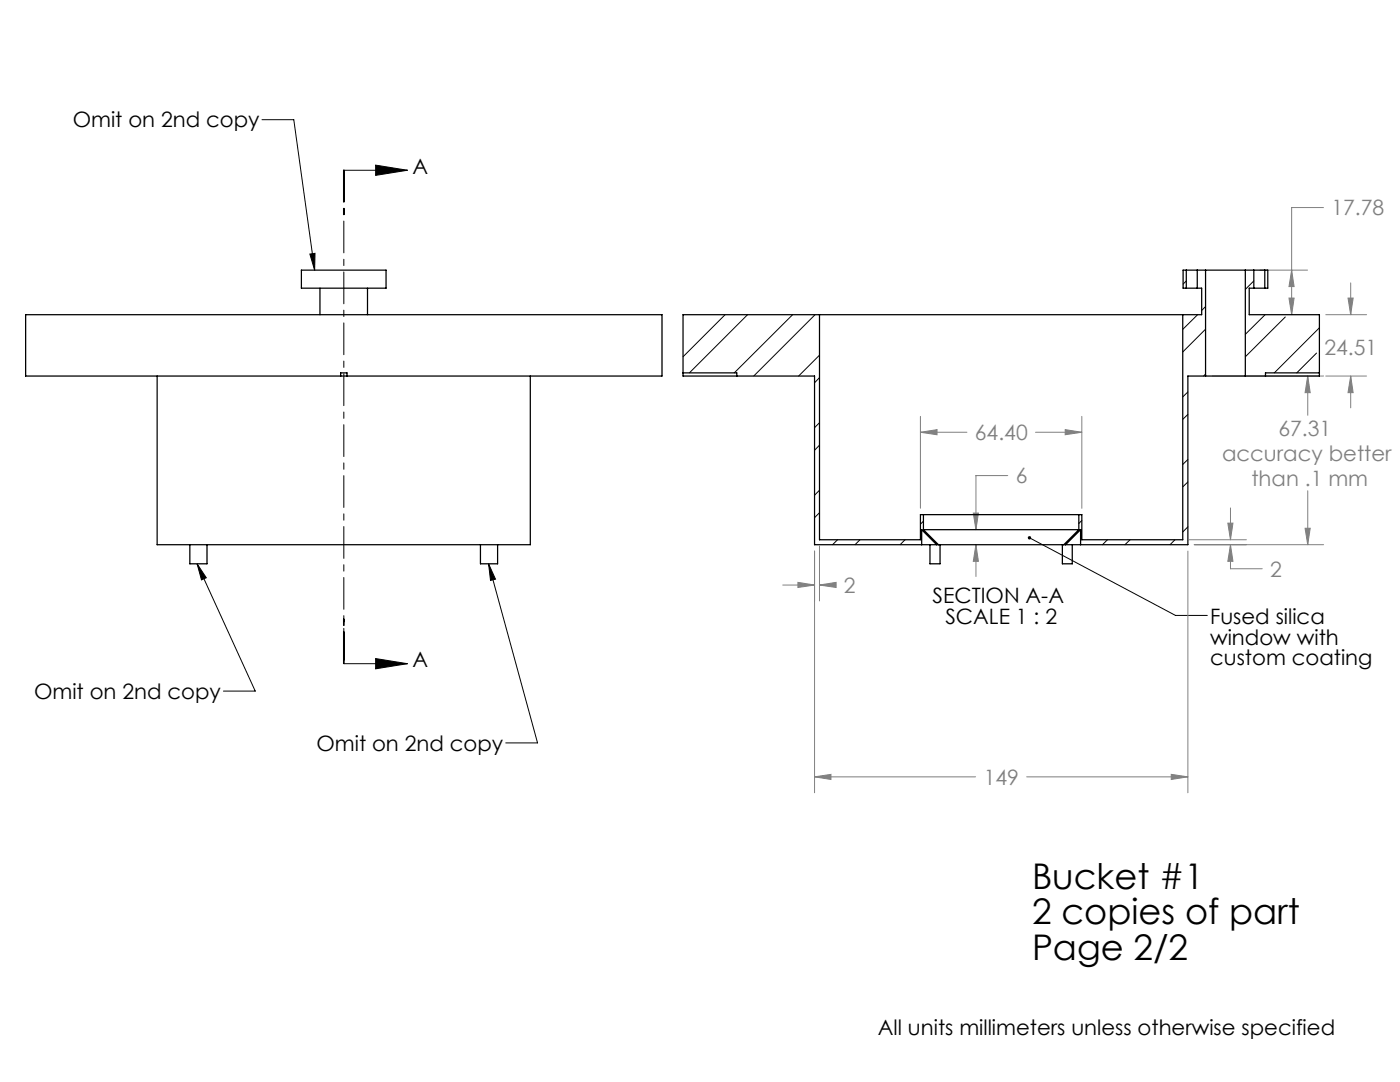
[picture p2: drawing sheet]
<svg xmlns="http://www.w3.org/2000/svg" width="279mm" height="216mm" viewBox="0 0 279 216" stroke-linecap="round" stroke-linejoin="round" font-family="sans-serif">
<path d="M52.3 23.9h6.3l4.2 30M68.6 34h12.7M75 32.9l6.3 1.1-6.3 1zM61.8 50.7l1.1-.1-.1 3.3zM39.3 112.5l1.9 2.8-1 .4zM39.3 112.5l11.6 25.4h-6.3M97.5 112.5l1.4 3.1-1 .2zM97.5 112.5l9.8 35.7h-6.4M205.5 107.3l29.1 15.5h6.3M68.6 132.4h12.7M75 131.4l6.3 1-6.3 1.1z" fill="none" stroke="#000" stroke-width=".2"/>
<g fill="none" stroke="#808080" stroke-width=".2">
<path d="M251.5 53.9h9.4M257.2 59.5h1.1l-.5 3.3zM257.8 53.9l.5 3.3h-1.1zM264.1 41.4h-6.3v21.4M269 59.5h1.1l-.5 3.3zM269.6 56.4v6.4M241.9 75h22.3M261 75l.5 3.4h-1zM261 75v7.9M264.6 62.8h8.1M264.6 75h8.1M269.6 75l.5 3.4h-1.1z"/>
<path d="M269.6 75v6.4M183.7 86.3l3.3-.6v1zM183.7 83.1v18.3M183.7 86.3h9.3M201.1 94.9h-6.3v10.8M206.7 86.3h9.2M212.6 85.7l3.3 .6-3.3 .4zM215.9 83.1v18.3M261 97.9v10.8M156.2 116.7h6.4M159.2 116.2l3.4 .5-3.4 .5zM162.6 110v48.2"/>
<path d="M163.5 116.7l3.4-.5v1zM163.5 109v10.9M163.5 116.7h3.3M194.2 102.4h1.1l-.5 3.3zM194.8 108.7l.5 3.3h-1.1zM194.8 108.7v6.3M237.1 110v48.2M237.3 107.7h11.4M238.3 108.7h25.9M245 104.4h1.1l-.5 3.3zM245.6 108.7l.5 3.3h-1.1zM245.6 108.7v4.8h6.3"/>
<path d="M245.6 101.4v6.3M260.5 105.4h1l-.5 3.3zM162.6 155l3.2-.5v1zM162.6 155h32.1M204.9 155h32.2M233.8 154.5l3.3 .5-3.3 .5z"/>
</g>
<path d="M68.5 33.9v9.4M68.6 33.9v98.5M68.7 33.9v9.4M68.5 132.4v-9.3M68.7 132.4v-9.3" fill="none" stroke="#000" stroke-width=".2" stroke-dasharray="6.3 1.3 1.3 1.3"/>
<g fill="#000">
<path d="M75 32.9l6.3 1.1-6.3 1zM75 131.4l6.3 1-6.3 1.1z"/>
<path d="M61.8 50.7l1.1-.1-.1 3.3zM39.3 112.5l1.9 2.8-1 .4zM97.5 112.5l1.4 3.1-1 .2zM205.1 107.1a.35 .35 0 0 0 .2 .6 .35 .35 0 0 0 .5-.4 .35 .35 0 0 0-.6-.2h-.1l.4 .2z"/>
</g>
<path d="M162.6 155l3.2-.5v1zM233.8 154.5l3.3 .5-3.3 .5zM163.5 116.7l3.4-.5v1zM159.2 116.2l3.4 .5-3.4 .5zM245.6 108.7l.5 3.3h-1.1zM245 104.4h1.1l-.5 3.3zM269 59.5h1.1l-.5 3.3zM269.6 75l.5 3.4h-1.1zM183.7 86.3l3.3-.6v1zM212.6 85.7l3.3 .6-3.3 .4zM194.2 102.4h1.1l-.5 3.3zM194.8 108.7l.5 3.3h-1.1zM257.8 53.9l.5 3.3h-1.1zM257.2 59.5h1.1l-.5 3.3zM261 75l.5 3.4h-1zM260.5 105.4h1l-.5 3.3z" fill="#808080"/>
<g fill="none" stroke="#000" stroke-width=".25">
<path d="M60.1 53.9h16.9v3.6h-16.9zM63.9 57.5v5.3M73.3 57.5v5.3M236.7 53.9h2.2M236.7 57.5h2.2M236.7 53.9h-.6v3.6h.6M236.7 53.9v3.6M238.9 57.5h.9v5.3h-3.8M238.9 53.9v3.6M238.9 53.9h1.7M240.6 53.9h7.9M240.6 53.9v21.1"/>
<path d="M248.5 53.9h1.7M248.5 53.9v21.1M250.2 53.9h2.2M250.2 57.5h2.2M250.2 57.5h-.9v5.3h14v12.2h-14.8M250.2 53.9v3.6M252.4 53.9h.6v3.6h-.6M252.4 53.9v3.6M31.4 75v33.7h74.4v-33.7M68 75h-62.9v-12.2h127v12.2h-62.8M68 75v-.6h1.3v.6M68 75h1.3"/>
<path d="M136.3 74.4h10.7v.6M163.5 62.8h72.5M163.5 62.8h-27.2v12.2h26.3v33.7h21.3M163.5 62.8v44.9h20.2v-5h.6M236 62.8v44.9h-20.1v-5h-.6M240.6 75h7.9M240.6 75h-3.5v33.7h-21.4M263.3 74.4h-10.7v.6M37.9 108.7v3.8h3.4v-3.8M95.9 108.7v3.8h3.4v-3.8M183.9 108.7h3M183.9 108.7v-3l3 3"/>
<path d="M184.3 105.7h31M184.3 102.7h31M184.3 102.7v3M184.3 105.7l3 3M185.6 108.7v3.8h2v-3.8M186.9 108.7h.4M187.3 108.7h25M212 108.7v3.8h2v-3.8M212.3 108.7h.4M212.7 108.7h3M212.7 108.7l3-3v3M215.3 102.7v3"/>
<path d="M215.3 105.7l-3 3"/>
</g>
<g fill="none" stroke="#000" stroke-width=".2">
<path d="M236.7 56.1l-.6 .6M250.2 56.1l-1.7 1.6M144.7 62.8l-8.4 8.4M149.2 62.8l-11.6 11.6M158.2 62.8l-11.7 11.6M162.7 62.8l-12.3 12.2M163.5 70.9l-4.1 4.1M163.5 75.4l-.9 1M237.1 78.2l-1.1 1M239 62.8l-3 2.9M240.6 65.7l-4.6 4.5M240.6 61.2l-.8 .7"/>
<path d="M240.6 74.6l-.4 .4M252.5 62.8l-4 3.9M256.5 63.3l-8 7.9M262.7 70.4l-3.9 4M263.3 65.4l-9 9M163.5 84.3l-.9 1M163.5 97.8l-.9 1M163.5 88.8l-.9 1.1M237.1 91.7l-1.1 1M237.1 82.7l-1.1 1M237.1 96.2l-1.1 1M163.5 102.3l-.9 1"/>
<path d="M167.1 107.7l-.9 1M171.6 107.7l-1 1M180.6 107.7l-1 1M184.3 104l-.6 .6M185.7 107.1l-.2 .2M215.9 103.9l-.6 .6M221 107.7l-1 1M225.5 107.7l-1 1M234.5 107.7l-1 1M237.1 105.1l-1.1 1.1"/>
</g>
<g font-size="7.1">
<text x="206" y="177.4">Bucket #1</text>
<text x="206" y="184.5">2 copies of part</text>
<text x="206" y="191.5">Page 2/2</text>
</g>
<g font-size="4.2">
<text x="14.5" y="25.4">Omit on 2nd copy</text>
<text x="82.3" y="34.7">A</text>
<text x="186.1" y="120.3">SECTION A-A</text>
<text x="188.7" y="124.4">SCALE 1 : 2</text>
<text x="241.5" y="124.4">Fused silica</text>
<text x="241.5" y="128.6">window with</text>
<text x="82.3" y="133.1">A</text>
<text x="241.5" y="132.8">custom coating</text>
<text x="6.8" y="139.5">Omit on 2nd copy</text>
<text x="63.2" y="149.8">Omit on 2nd copy</text>
<text x="175.2" y="206.6">All units millimeters unless otherwise specified</text>
</g>
<g font-size="4.2" fill="#808080">
<text x="265.7" y="43">17.78</text>
<text x="264.3" y="70.8">24.51</text>
<text x="194.6" y="87.8">64.40</text>
<text x="255.1" y="86.9">67.31</text>
<text x="243.9" y="92">accuracy better</text>
<text x="202.7" y="96.5">6</text>
<text x="249.8" y="97">than .1 mm</text>
<text x="168.4" y="118.3">2</text>
<text x="253.5" y="115">2</text>
<text x="196.3" y="156.6">149</text>
</g>
</svg>
